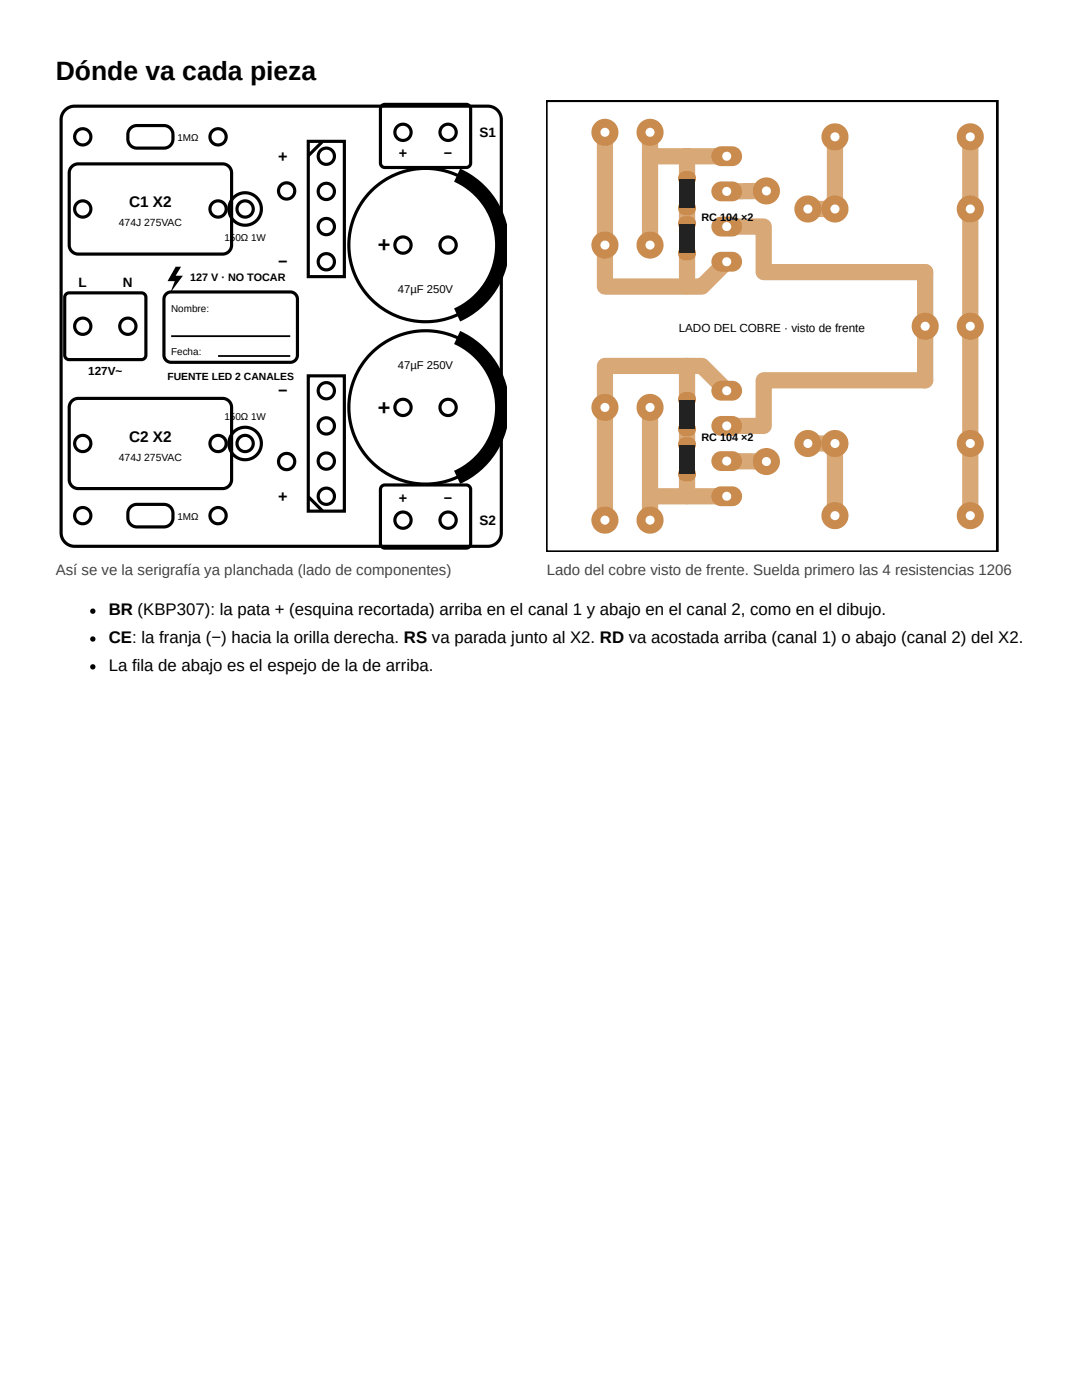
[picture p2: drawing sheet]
<svg xmlns="http://www.w3.org/2000/svg" width="216mm" height="279mm" viewBox="0 0 216 279" stroke-linecap="round" stroke-linejoin="round" font-family="sans-serif">
<g fill="none" stroke="#000" stroke-width=".63" stroke-linecap="butt">
<path d="M13 22l.9-.6 1-.2h82.4a2.7 2.7 0 0 1 2.7 2.7v82.4a2.7 2.7 0 0 1-2.7 2.7h-82.4a2.7 2.7 0 0 1-2.7-2.7v-82.4l.2-1zM14.3 33.2l.6-.4 .7-.1h28.8a1.8 1.8 0 0 1 1.8 1.8v14.4a1.8 1.8 0 0 1-1.8 1.8h-28.8a1.8 1.8 0 0 1-1.8-1.8v-14.4l.1-.7zM26 25.6l.5-.3 .6-.2h5.6a1.8 1.8 0 0 1 1.8 1.8v.9a1.8 1.8 0 0 1-1.8 1.8h-5.4a1.8 1.8 0 0 1-1.8-1.8v-1.3zM61.5 28.2h7.2v27h-7.2zM64.4 28.2l-2.9 2.9M76.2 21.1l.6-.3h16.2a.9 .9 0 0 1 .9 .9v10.8a.9 .9 0 0 1-.9 .9h-16.2a.9 .9 0 0 1-.9-.9v-10.8zM13.2 58.7l.6-.3h14.4a.9 .9 0 0 1 .9 .9v11.6a.9 .9 0 0 1-.9 .9h-14.4a.9 .9 0 0 1-.9-.9v-11.6zM33.1 58.7l.5-.3 .6-.1h23.7a1.44 1.44 0 0 1 1.5 1.4v11.2a1.44 1.44 0 0 1-1.5 1.4h-23.7a1.44 1.44 0 0 1-1.5-1.4v-11.2l.1-.5zM61.5 75h7.2v27h-7.2zM14.3 80l.6-.4 .7-.1h28.8a1.8 1.8 0 0 1 1.8 1.8v14.4a1.8 1.8 0 0 1-1.8 1.8h-28.8a1.8 1.8 0 0 1-1.8-1.8v-14.4l.1-.7zM61.5 99.1l2.9 2.9M76.2 97.1l.6-.3h16.2a.9 .9 0 0 1 .9 .9v10.8a.9 .9 0 0 1-.9 .9h-16.2a.9 .9 0 0 1-.9-.9v-10.8z"/>
<path d="M26 101.2l.5-.3 .6-.2h5.6a1.8 1.8 0 0 1 1.8 1.8v.9a1.8 1.8 0 0 1-1.8 1.8h-5.4a1.8 1.8 0 0 1-1.8-1.8v-1.3z"/>
<circle cx="16.5" cy="27.3" r="1.62"/>
<circle cx="43.5" cy="27.3" r="1.62"/>
<circle cx="57.2" cy="38.1" r="1.62"/>
<circle cx="65.1" cy="31.2" r="1.62"/>
<circle cx="65.1" cy="38.2" r="1.62"/>
<circle cx="80.4" cy="26.4" r="1.62"/>
<circle cx="89.4" cy="26.4" r="1.62"/>
<circle cx="16.5" cy="41.7" r="1.62"/>
<circle cx="43.5" cy="41.7" r="1.62"/>
<circle cx="48.9" cy="41.7" r="3.2"/>
<circle cx="48.9" cy="41.7" r="1.62"/>
<circle cx="65.1" cy="45.2" r="1.62"/>
<circle cx="65.1" cy="52.2" r="1.62"/>
<circle cx="80.4" cy="48.9" r="1.62"/>
<circle cx="84.9" cy="48.9" r="15.3"/>
<circle cx="89.4" cy="48.9" r="1.62"/>
<circle cx="16.5" cy="65.1" r="1.62"/>
<circle cx="25.5" cy="65.1" r="1.62"/>
<circle cx="65.1" cy="78" r="1.62"/>
<circle cx="16.5" cy="88.5" r="1.62"/>
<circle cx="43.5" cy="88.5" r="1.62"/>
<circle cx="48.9" cy="88.5" r="3.2"/>
<circle cx="48.9" cy="88.5" r="1.62"/>
<circle cx="57.2" cy="92.1" r="1.62"/>
<circle cx="65.1" cy="85" r="1.62"/>
<circle cx="65.1" cy="99" r="1.62"/>
<circle cx="65.1" cy="92" r="1.62"/>
<circle cx="80.4" cy="81.3" r="1.62"/>
<circle cx="84.9" cy="81.3" r="15.3"/>
<circle cx="89.4" cy="81.3" r="1.62"/>
<circle cx="16.5" cy="102.9" r="1.62"/>
<circle cx="43.5" cy="102.9" r="1.62"/>
<circle cx="80.4" cy="103.8" r="1.62"/>
<circle cx="89.4" cy="103.8" r="1.62"/>
</g>
<path d="M61.5 31.1l2.9-2.9zM35.1 53.2h1l-1 1.8h1.4l-2.5 3.4 .9-2.3h-1.5zM61.5 99.1l2.9 2.9z" fill="#000"/>
<path d="M91.2 35a15.3 15.3 0 0 1 9 13.9 15.3 15.3 0 0 1-9 14M91.2 67.4a15.3 15.3 0 0 1 9 13.9 15.3 15.3 0 0 1-9 14" fill="none" stroke="#000" stroke-width="2.9" stroke-linecap="butt"/>
<path d="M34.2 67.1h23.7M43.5 71h14.4" fill="none" stroke="#000" stroke-width=".36"/>
<path d="M109 20.1h90v90h-90z" fill="#fff"/>
<path d="M109 20.1h90v90h-90z" fill="none" stroke="#000" stroke-width=".54"/>
<g fill="none" stroke="#d9a877" stroke-width="3.2">
<path d="M120.7 26.4v30.8h19.4l4.9-5M129.7 26.4v4.8h15.3M129.7 31.2v17.7M137.1 31.2v4.4M152.9 38.1l-7.9 .1M166.6 27.3v14.4h-5.4M193.6 27.3v75.6M137.1 41.5v3.1M137.1 50.5v6.7M145 45.2h7.4v9.1h32.2v21.6h-32.2v9.1h-7.4M137.1 73v6.7M145 78l-4.9-5h-19.4v30.8"/>
<path d="M129.7 81.3v17.7M137.1 85.6v3.1M137.1 94.6v4.4M145 99h-15.3v4.8M145 92l7.9 .1M161.2 88.5h5.4v14.4"/>
</g>
<circle cx="193.6" cy="27.3" r="2.7" fill="#c98b4e"/>
<circle cx="193.6" cy="27.3" r=".9" fill="#fff"/>
<circle cx="166.6" cy="27.3" r="2.7" fill="#c98b4e"/>
<circle cx="166.6" cy="27.3" r=".9" fill="#fff"/>
<circle cx="193.6" cy="41.7" r="2.7" fill="#c98b4e"/>
<circle cx="193.6" cy="41.7" r=".9" fill="#fff"/>
<circle cx="166.6" cy="41.7" r="2.7" fill="#c98b4e"/>
<circle cx="166.6" cy="41.7" r=".9" fill="#fff"/>
<circle cx="161.2" cy="41.7" r="2.7" fill="#c98b4e"/>
<circle cx="161.2" cy="41.7" r=".9" fill="#fff"/>
<circle cx="152.9" cy="38.1" r="2.7" fill="#c98b4e"/>
<circle cx="152.9" cy="38.1" r=".9" fill="#fff"/>
<path d="M142.5 29.8a1.98 1.98 0 0 1 1.4-.6h2.2a1.98 1.98 0 0 1 2 2 1.98 1.98 0 0 1-2 2h-2.2a1.98 1.98 0 0 1-1.8-1.3 1.98 1.98 0 0 1 .4-2.1z" fill="#c98b4e"/>
<circle cx="145" cy="31.2" r=".9" fill="#fff"/>
<path d="M142.5 36.8a1.98 1.98 0 0 1 1.4-.6h2.2a1.98 1.98 0 0 1 2 2 1.98 1.98 0 0 1-2 2h-2.2a1.98 1.98 0 0 1-1.8-1.2 1.98 1.98 0 0 1 .4-2.2z" fill="#c98b4e"/>
<circle cx="145" cy="38.2" r=".9" fill="#fff"/>
<path d="M142.5 43.8a1.98 1.98 0 0 1 1.4-.6h2.2a1.98 1.98 0 0 1 2 2 1.98 1.98 0 0 1-2 2h-2.2a1.98 1.98 0 0 1-1.8-1.2 1.98 1.98 0 0 1 .4-2.2z" fill="#c98b4e"/>
<circle cx="145" cy="45.2" r=".9" fill="#fff"/>
<path d="M142.5 50.8a1.98 1.98 0 0 1 1.4-.5h2.2a1.98 1.98 0 0 1 2 1.9 1.98 1.98 0 0 1-2 2h-2.2a1.98 1.98 0 0 1-1.8-1.2 1.98 1.98 0 0 1 .4-2.2z" fill="#c98b4e"/>
<circle cx="145" cy="52.2" r=".9" fill="#fff"/>
<circle cx="129.7" cy="26.4" r="2.7" fill="#c98b4e"/>
<circle cx="129.7" cy="26.4" r=".9" fill="#fff"/>
<circle cx="120.7" cy="26.4" r="2.7" fill="#c98b4e"/>
<circle cx="120.7" cy="26.4" r=".9" fill="#fff"/>
<circle cx="129.7" cy="48.9" r="2.7" fill="#c98b4e"/>
<circle cx="129.7" cy="48.9" r=".9" fill="#fff"/>
<circle cx="120.7" cy="48.9" r="2.7" fill="#c98b4e"/>
<circle cx="120.7" cy="48.9" r=".9" fill="#fff"/>
<g fill="#c98b4e">
<path d="M135.7 34.6l.7-.4 1-.1a1.44 1.44 0 0 1 1.5 1.5 1.44 1.44 0 0 1-1.5 1.4h-.7a1.44 1.44 0 0 1-1.3-.9 1.44 1.44 0 0 1 .3-1.5z"/>
<path d="M135.7 40.5l.7-.4h1a1.44 1.44 0 0 1 1.5 1.4 1.44 1.44 0 0 1-1.5 1.5h-.7a1.44 1.44 0 0 1-1.3-.9 1.44 1.44 0 0 1 .3-1.6z"/>
<path d="M135.7 43.6l.7-.4 1-.1a1.44 1.44 0 0 1 1.5 1.5 1.44 1.44 0 0 1-1.5 1.4h-.7a1.44 1.44 0 0 1-1.3-.9 1.44 1.44 0 0 1 .3-1.5z"/>
<path d="M135.7 49.5l.7-.4h1a1.44 1.44 0 0 1 1.5 1.4 1.44 1.44 0 0 1-1.5 1.5h-.7a1.44 1.44 0 0 1-1.3-.9 1.44 1.44 0 0 1 .3-1.6z"/>
<circle cx="193.6" cy="102.9" r="2.7"/>
</g>
<circle cx="193.6" cy="102.9" r=".9" fill="#fff"/>
<circle cx="166.6" cy="102.9" r="2.7" fill="#c98b4e"/>
<circle cx="166.6" cy="102.9" r=".9" fill="#fff"/>
<circle cx="193.6" cy="88.5" r="2.7" fill="#c98b4e"/>
<circle cx="193.6" cy="88.5" r=".9" fill="#fff"/>
<circle cx="166.6" cy="88.5" r="2.7" fill="#c98b4e"/>
<circle cx="166.6" cy="88.5" r=".9" fill="#fff"/>
<circle cx="161.2" cy="88.5" r="2.7" fill="#c98b4e"/>
<circle cx="161.2" cy="88.5" r=".9" fill="#fff"/>
<circle cx="152.9" cy="92.1" r="2.7" fill="#c98b4e"/>
<circle cx="152.9" cy="92.1" r=".9" fill="#fff"/>
<path d="M142.5 97.6a1.98 1.98 0 0 1 1.4-.5h2.2a1.98 1.98 0 0 1 2 1.9 1.98 1.98 0 0 1-2 2h-2.2a1.98 1.98 0 0 1-1.8-1.2 1.98 1.98 0 0 1 .4-2.2z" fill="#c98b4e"/>
<circle cx="145" cy="99" r=".9" fill="#fff"/>
<path d="M142.5 90.6a1.98 1.98 0 0 1 1.4-.6h2.2a1.98 1.98 0 0 1 2 2 1.98 1.98 0 0 1-2 2h-2.2a1.98 1.98 0 0 1-1.8-1.2 1.98 1.98 0 0 1 .4-2.2z" fill="#c98b4e"/>
<circle cx="145" cy="92" r=".9" fill="#fff"/>
<path d="M142.5 83.6a1.98 1.98 0 0 1 1.4-.6h2.2a1.98 1.98 0 0 1 2 2 1.98 1.98 0 0 1-2 2h-2.2a1.98 1.98 0 0 1-1.8-1.2 1.98 1.98 0 0 1 .4-2.2z" fill="#c98b4e"/>
<circle cx="145" cy="85" r=".9" fill="#fff"/>
<path d="M142.5 76.6a1.98 1.98 0 0 1 1.4-.6h2.2a1.98 1.98 0 0 1 2 2 1.98 1.98 0 0 1-2 2h-2.2a1.98 1.98 0 0 1-1.8-1.3 1.98 1.98 0 0 1 .4-2.1z" fill="#c98b4e"/>
<circle cx="145" cy="78" r=".9" fill="#fff"/>
<circle cx="129.7" cy="103.8" r="2.7" fill="#c98b4e"/>
<circle cx="129.7" cy="103.8" r=".9" fill="#fff"/>
<circle cx="120.7" cy="103.8" r="2.7" fill="#c98b4e"/>
<circle cx="120.7" cy="103.8" r=".9" fill="#fff"/>
<circle cx="129.7" cy="81.3" r="2.7" fill="#c98b4e"/>
<circle cx="129.7" cy="81.3" r=".9" fill="#fff"/>
<circle cx="120.7" cy="81.3" r="2.7" fill="#c98b4e"/>
<circle cx="120.7" cy="81.3" r=".9" fill="#fff"/>
<g fill="#c98b4e">
<path d="M135.7 93.6l.7-.4h1a1.44 1.44 0 0 1 1.5 1.4 1.44 1.44 0 0 1-1.5 1.5h-.7a1.44 1.44 0 0 1-1.3-.9 1.44 1.44 0 0 1 .3-1.6z"/>
<path d="M135.7 87.7l.7-.4 1-.1a1.44 1.44 0 0 1 1.5 1.5 1.44 1.44 0 0 1-1.5 1.4h-.7a1.44 1.44 0 0 1-1.3-.9 1.44 1.44 0 0 1 .3-1.5z"/>
<path d="M135.7 84.6l.7-.4h1a1.44 1.44 0 0 1 1.5 1.4 1.44 1.44 0 0 1-1.5 1.5h-.7a1.44 1.44 0 0 1-1.3-.9 1.44 1.44 0 0 1 .3-1.6z"/>
<path d="M135.7 78.7l.7-.4 1-.1a1.44 1.44 0 0 1 1.5 1.5 1.44 1.44 0 0 1-1.5 1.4h-.7a1.44 1.44 0 0 1-1.3-.9 1.44 1.44 0 0 1 .3-1.5z"/>
<circle cx="193.6" cy="65.1" r="2.7"/>
</g>
<circle cx="193.6" cy="65.1" r=".9" fill="#fff"/>
<circle cx="184.6" cy="65.1" r="2.7" fill="#c98b4e"/>
<circle cx="184.6" cy="65.1" r=".9" fill="#fff"/>
<g fill="#222">
<path d="M135.6 35.7h3v5.7h-3z"/>
<path d="M135.6 44.7h3v5.7h-3z"/>
<path d="M135.6 88.8h3v5.7h-3z"/>
<path d="M135.6 79.8h3v5.7h-3z"/>
</g>
<g fill="#000">
<circle cx="18.5" cy="127.5" r=".53"/>
<circle cx="18.5" cy="122" r=".53"/>
<circle cx="18.5" cy="133.1" r=".53"/>
</g>
<text font-size="5.3" x="11.1" y="15.9">Dónde va cada pieza</text>
<g font-size="4.3">
<text x="75.4" y="50.3">+</text>
<text x="75.4" y="82.7">+</text>
</g>
<g font-size="3.3">
<text x="21.7" y="122.8">BR (KBP307): la pata + (esquina recortada) arriba en el canal 1 y abajo en el canal 2, como en el dibujo.</text>
<text x="21.7" y="128.3">CE: la franja (−) hacia la orilla derecha. RS va parada junto al X2. RD va acostada arriba (canal 1) o abajo (canal 2) del X2.</text>
<text x="21.7" y="133.9">La fila de abajo es el espejo de la de arriba.</text>
</g>
<g font-size="3.2">
<text x="55.5" y="32.3">+</text>
<text x="55.5" y="53.3">−</text>
<text x="55.5" y="79.1">−</text>
<text x="55.5" y="100.1">+</text>
</g>
<g font-size="3.1">
<text x="25.8" y="41.3">C1 X2</text>
<text x="25.8" y="88.1">C2 X2</text>
</g>
<g font-size="3" fill="#444">
<text x="11.1" y="114.8">Así se ve la serigrafía ya planchada (lado de componentes)</text>
<text x="109.1" y="114.8">Lado del cobre visto de frente. Suelda primero las 4 resistencias 1206</text>
</g>
<g font-size="2.9">
<text x="79.6" y="31.6">+</text>
<text x="88.6" y="31.6">−</text>
<text x="79.6" y="100.4">+</text>
<text x="88.6" y="100.4">−</text>
</g>
<g font-size="2.7">
<text x="95.7" y="27.3">S1</text>
<text x="15.7" y="57.2">L</text>
<text x="24.5" y="57.2">N</text>
<text x="95.7" y="104.7">S2</text>
</g>
<g font-size="2.3">
<text x="135.4" y="66.2">LADO DEL COBRE · visto de frente</text>
<text x="17.6" y="74.8">127V~</text>
</g>
<g font-size="2.2">
<text x="140" y="44">RC 104 ×2</text>
<text x="38" y="56.1">127 V · NO TOCAR</text>
<text x="79.4" y="58.4">47µF 250V</text>
<text x="79.4" y="73.6">47µF 250V</text>
<text x="140" y="88">RC 104 ×2</text>
</g>
<g font-size="2.1">
<text x="23.7" y="45.1">474J 275VAC</text>
<text x="33.4" y="75.9">FUENTE LED 2 CANALES</text>
<text x="23.7" y="91.9">474J 275VAC</text>
</g>
<g font-size="2">
<text x="35.4" y="28.1">1MΩ</text>
<text x="44.8" y="48.2">150Ω 1W</text>
<text x="34.2" y="62.2">Nombre:</text>
<text x="34.2" y="70.9">Fecha:</text>
<text x="44.8" y="83.8">150Ω 1W</text>
<text x="35.4" y="103.7">1MΩ</text>
</g>
</svg>
